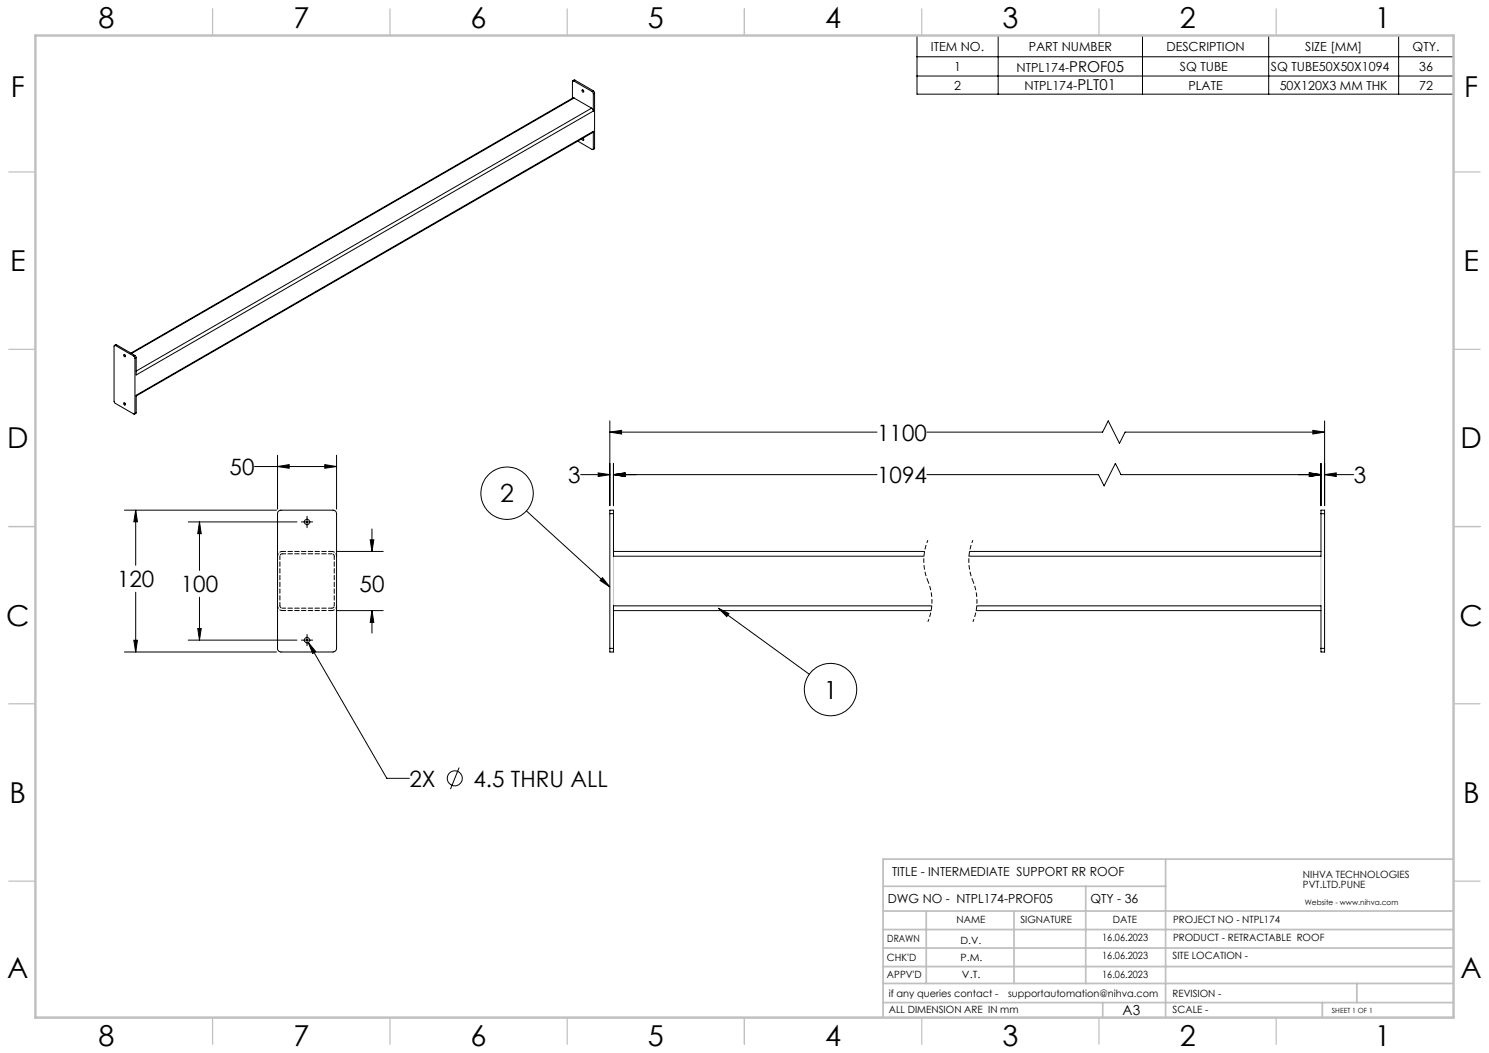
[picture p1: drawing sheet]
<svg xmlns="http://www.w3.org/2000/svg" width="420mm" height="297mm" viewBox="0 0 420 297" stroke-linecap="round" stroke-linejoin="round" font-family="sans-serif">
<g fill="none" stroke="#000" stroke-width=".28">
<path d="M258.7 10h151.3v16.6h-151.3zM258.7 16h151.3M281.6 10v16.6M322.3 10v16.6M357.9 10v16.6M394.5 10v16.6M161.8 22.8l-.3 .2v4.7M161.8 22.8l5.2 3M161.9 27.7l-.3-.1-124.7 72M161.9 27.7l5 2.8M161.9 27.7l-124.8 72M162.2 22.6l-.6 .2"/>
<path d="M162.2 22.6l-.4 .2M162.2 22.6l5.2 3M162.9 39.8l4.2 2.4 .3-.3M164.1 25.4a.31 .31 0 0 1 .5 .2 .31 .31 0 0 1-.2 .4zM164.4 39l.2 .6-.3-.1-.2-.4M164.5 25.5l.1 .2M164.5 39.1l.1 .2M166.9 30.5l.5 .8M166.9 30.5l-128.5 74.2M167 25.8l.4 .6M167.4 37l-.2 .4-128.8 74.3M167.4 25.6l.3 .6"/>
<path d="M167.4 31.3l-129 74.5v-4.9M167.4 37l-129 74.5v4.9M167.4 26.4v4.9M167.4 37v4.9M167.4 25.6l-.4 .2M167.7 26.2l-.3 .2M167.7 26.2v15.5M258.7 21.4h151.3M167.7 41.7l-.4 .5M167.7 41.7l-.3 .2M32.5 97.4l-.3 .2v15.6l.3 .5 5.2 3.1h.2l.2-.2M32.5 97.4l5.2 3"/>
<path d="M32.9 97.3l-.6 .1M32.9 97.3l-.4 .1M32.9 97.3l5.2 3M34.9 100a.34 .34 0 0 1 .4 .2 .34 .34 0 0 1-.2 .4l-.2-.2zM34.9 113.6a.34 .34 0 0 1 .4 .2 .34 .34 0 0 1-.2 .4zM35.2 100.1l.1 .2M35.2 113.7l.1 .2M37.7 100.4l.4 .7M38.1 100.3l.3 .6M38.1 100.3l-.4 .1M38.1 101.1v15.5M38.4 116.4l-.4 .4"/>
<path d="M38.4 100.9l-.3 .2M38.4 116.4l-.3 .2M172 118.7v23.9M373.6 118.7v23.9M71.8 131.6h23.1M78.3 131.6l3.3-.5v1zM78.3 128.4v15.2M91.6 131.1l3.3 .5-3.3 .5zM94.9 128.4v15.2M163.8 133.9h8.2M168.7 133.4l3.3 .5-3.3 .5zM172 121.9l3.3-.5v1z"/>
<path d="M172 121.9h75.4M173 133.9l3.3-.5v1zM173 130.7v11.9M173 133.9h74.4M261.4 133.9h48.4l1.6 3.2 3.2-6.4 1.6 3.2h56.4M261.4 121.9h49.6l1.6-3.2 3.2 6.4 1.6-3.2h56.2M369.3 133.4l3.3 .5-3.3 .5zM370.3 121.4l3.3 .5-3.3 .5zM372.6 130.7v11.9M373.6 133.9l3.3-.5v1zM373.6 133.9h8.2M35.1 143.9h42.9"/>
<path d="M38.3 143.9l.5 3.3h-1.1zM38.3 143.9v15.6M53.1 147.2h30.6M56.3 147.2l.5 3.3h-1zM56.3 147.2v13.7M78.6 144.2l.5-.3h14.8a.96 .96 0 0 1 1 1v38a1.02 1.02 0 0 1-1 1h-14.6a1.02 1.02 0 0 1-1-1v-38.2zM85 147.2h3.2M86.6 145.6v3.2M94.9 155.5h13.2M104.4 152.3h1l-.5 3.2zM104.9 149.2v6.3M148.5 144.1l23.5 21.5"/>
<path d="M172 144.9v-1h1v1M172 144.9v38M172 144.9h1M173 155.5h87.8M173 144.9v12h87.6M273.5 155.5h99.1M372.6 144.9v-1h1v1M372.6 144.9v12h-99.3M372.6 144.9h1M373.6 144.9v38M38.3 167v16.9M55.8 177.3h1l-.5 3.2z"/>
<path d="M56.3 168.4v12.1M86.6 179v3.1M94.9 172.2h13.2M104.9 172.2l.5 3.3h-1zM104.9 172.2v6.4M169.9 162.9l2.1 2.7-2.7-1.9zM173 172.2h89.6M202.6 171.6l3 1.5-.6 .8zM202.6 171.6l25.7 18.6M262.8 170.9h-89.8v12M275.3 172.2h97.3M275.5 170.9h97.1v12"/>
<path d="M35.1 183.9h42.9M37.7 180.6h1.1l-.5 3.3zM53.1 180.5h30.6M85 180.5h3.2M87 181.2l2.1 2.6-.9 .5zM87 181.2l22.1 38.3h6.4M172 182.9v1h1v-1M172 182.9h1M372.6 182.9v1h1v-1M372.6 182.9h1M129.5 216.5l-2.4 6.1"/>
<circle cx="143" cy="139.1" r="7.4"/>
<circle cx="86.6" cy="147.2" r=".75"/>
<circle cx="86.6" cy="180.5" r=".74"/>
<circle cx="234.3" cy="194.5" r="7.4"/>
<circle cx="128.3" cy="219.5" r="2.11"/>
</g>
<path d="M261.7 152.4a15 15 0 0 0 0 11.5M274.4 152.4a15 15 0 0 0 0 11.5M261.7 163.9a15 15 0 0 1 0 11.5M274.4 163.9a15 15 0 0 1 0 11.5" fill="none" stroke="#000" stroke-width=".28" stroke-dasharray="1.3 .6" stroke-dashoffset=".4" stroke-linecap="butt"/>
<g fill="none" stroke="#c0c0c0" stroke-width=".35">
<path d="M60 2.5v7.5M110 2.5v7.5M160 2.5v7.5M210 2.5v7.5M260 2.5v7.5M310 2.5v7.5M360 2.5v7.5M2.5 48.5h7.5M410 48.5h7.5M2.5 98.5h7.5M410 98.5h7.5M2.5 148.5h7.5"/>
<path d="M410 148.5h7.5M2.5 198.5h7.5M410 198.5h7.5M2.5 248.5h7.5M410 248.5h7.5M60 287v7.5M110 287v7.5M160 287v7.5M210 287v7.5M260 287v7.5M310 287v7.5M360 287v7.5"/>
</g>
<g fill="none" stroke="#c0c0c0" stroke-width=".5">
<path d="M249.1 257h160.9M249.1 250h79.7M261.3 257v20.4M286 257v20.4M306.2 250v27.4M328.8 242.3v44.7M410 242.3h-160.9v44.7M249.1 272.6h160.9M249.1 267.4h160.9M249.1 262.2h160.9M249.1 277.4h160.9M382.7 277.4v5.4"/>
<path d="M249.1 282.8h160.9M311 282.8v4.2M373 282.8v4.2"/>
</g>
<path d="M10 10h400v277h-400z" fill="none" stroke="#c0c0c0" stroke-width=".7"/>
<path d="M173 156.9v14M372.6 156.9v14" fill="none" stroke="#c0c0c0" stroke-width=".28"/>
<g fill="#000">
<path d="M78.3 131.6l3.3-.5v1zM91.6 131.1l3.3 .5-3.3 .5zM38.3 143.9l.5 3.3h-1.1zM37.7 180.6h1.1l-.5 3.3zM56.3 147.2l.5 3.3h-1zM55.8 177.3h1l-.5 3.2zM87 181.2l1.2 3.1 .9-.5zM104.4 152.3h1l-.5 3.2zM104.9 172.2l.5 3.3h-1zM168.7 133.4l3.3 .5-3.3 .5zM173 133.9l3.3-.5v1zM173 133.9l3.3-.5v1zM369.3 133.4l3.3 .5-3.3 .5zM369.3 133.4l3.3 .5-3.3 .5zM373.6 133.9l3.3-.5v1zM370.3 121.4l3.3 .5-3.3 .5zM172 121.9l3.3-.5v1z"/>
<path d="M202.6 171.6l3 1.5-.6 .8zM169.9 162.9l2.1 2.7-2.7-1.9z"/>
</g>
<path d="M79 156.9v14M93.6 155.5h-14M93.6 156.2h-14M79.6 172.2h14M79.6 171.5h14M94.3 170.9v-14" fill="none" stroke="#000" stroke-width=".28" stroke-dasharray="1.3 .6" stroke-dashoffset=".3"/>
<path d="M79.6 155.5a1.33 1.33 0 0 0-1.3 1.4M79.6 156.2l-.5 .2-.1 .5M94.3 156.9l-.2-.5-.5-.2M95 156.9a1.33 1.33 0 0 0-1.4-1.4M78.3 170.9a1.33 1.33 0 0 0 1.3 1.3M79 170.9l.1 .4 .5 .2M93.6 172.2a1.33 1.33 0 0 0 1.4-1.3M93.6 171.5l.5-.2 .2-.4" fill="none" stroke="#000" stroke-width=".28" stroke-dasharray="1.3 .6" stroke-dashoffset=".5"/>
<g font-size="8.1">
<text x="27.8" y="8">8</text>
<text x="82.8" y="8">7</text>
<text x="132.8" y="8">6</text>
<text x="182.8" y="8">5</text>
<text x="232.8" y="8">4</text>
<text x="282.8" y="8">3</text>
<text x="332.8" y="8">2</text>
<text x="387.8" y="8">1</text>
<text x="3" y="27.2">F</text>
<text x="413" y="27.2">F</text>
<text x="2.8" y="76.5">E</text>
<text x="412.8" y="76.5">E</text>
<text x="2" y="126.5">D</text>
<text x="412" y="126.5">D</text>
<text x="1.7" y="176.5">C</text>
<text x="411.7" y="176.5">C</text>
<text x="2.7" y="226.5">B</text>
<text x="412.7" y="226.5">B</text>
<text x="2" y="275.7">A</text>
<text x="412" y="275.7">A</text>
<text x="27.8" y="295">8</text>
<text x="82.8" y="295">7</text>
<text x="132.8" y="295">6</text>
<text x="182.8" y="295">5</text>
<text x="232.8" y="295">4</text>
<text x="282.8" y="295">3</text>
<text x="332.8" y="295">2</text>
<text x="387.8" y="295">1</text>
</g>
<g font-size="7.1">
<text x="141.1" y="141.6">2</text>
<text x="232.3" y="197">1</text>
</g>
<g font-size="6.3">
<text x="247.4" y="124.3">1100</text>
<text x="64.8" y="134">50</text>
<text x="160.3" y="136.3">3</text>
<text x="247.4" y="136.3">1094</text>
<text x="381.9" y="136.3">3</text>
<text x="33" y="165.6">120</text>
<text x="51" y="167.1">100</text>
<text x="101.4" y="167.1">50</text>
<text x="115.5" y="221.9">2X</text>
<text x="133.6" y="221.9">4.5 THRU ALL</text>
</g>
<g font-size="4.2">
<text x="301.6" y="20.2">PROF05</text>
<text x="303.9" y="25.4">PLT01</text>
</g>
<text font-size="3.9" x="316.7" y="286.4">A3</text>
<g font-size="3.5">
<text x="262.6" y="14.3">ITEM NO.</text>
<text x="290.2" y="14.3">PART NUMBER</text>
<text x="329" y="14.3">DESCRIPTION</text>
<text x="368.2" y="14.3">SIZE [MM]</text>
<text x="398.4" y="14.3">QTY.</text>
<text x="269.1" y="20">1</text>
<text x="286.7" y="20.2">NTPL174-</text>
<text x="332.8" y="20">SQ TUBE</text>
<text x="358.5" y="20">SQ TUBE50X50X1094</text>
<text x="400.3" y="20">36</text>
<text x="269.1" y="25.3">2</text>
<text x="289" y="25.4">NTPL174-</text>
<text x="335.2" y="25.3">PLATE</text>
<text x="361" y="25.3">50X120X3 MM THK</text>
<text x="400.3" y="25.3">72</text>
<text x="251.6" y="247.2">TITLE - INTERMEDIATE SUPPORT RR ROOF</text>
<text x="250.4" y="254.8">DWG NO - NTPL174-PROF05</text>
<text x="307.6" y="254.8">QTY - 36</text>
</g>
<g font-size="2.8">
<text x="367.5" y="247.7">NIHVA TECHNOLOGIES</text>
<text x="367.5" y="250.5">PVT.LTD.PUNE</text>
<text x="269.8" y="260.4">NAME</text>
<text x="287.8" y="260.4">SIGNATURE</text>
<text x="313.9" y="260.5">DATE</text>
<text x="330.9" y="260.5">PROJECT NO - NTPL174</text>
<text x="250.3" y="265.7">DRAWN</text>
<text x="270.9" y="266.1">D.V.</text>
<text x="310.9" y="265.5">16.06.2023</text>
<text x="330.9" y="265.5">PRODUCT - RETRACTABLE ROOF</text>
<text x="250.2" y="271.1">CHK'D</text>
<text x="250.2" y="275.8">APPV'D</text>
<text x="270.9" y="271.1">P.M.</text>
<text x="271.3" y="275.8">V.T.</text>
<text x="310.9" y="270.6">16.06.2023</text>
<text x="310.9" y="275.7">16.06.2023</text>
<text x="330.7" y="270.6">SITE LOCATION -</text>
<text x="250.7" y="281.1">if any queries contact -</text>
<text x="284.3" y="281.1">supportautomation@nihva.com</text>
<text x="330.7" y="281.1">REVISION -</text>
<text x="250.7" y="285.6">ALL DIMENSION ARE IN mm</text>
<text x="330.7" y="285.6">SCALE -</text>
</g>
<text font-size="2.1" x="368.1" y="255.1">Website - www.nihva.com</text>
<text font-size="2" x="375.7" y="285.6">SHEET 1 OF 1</text>
</svg>
